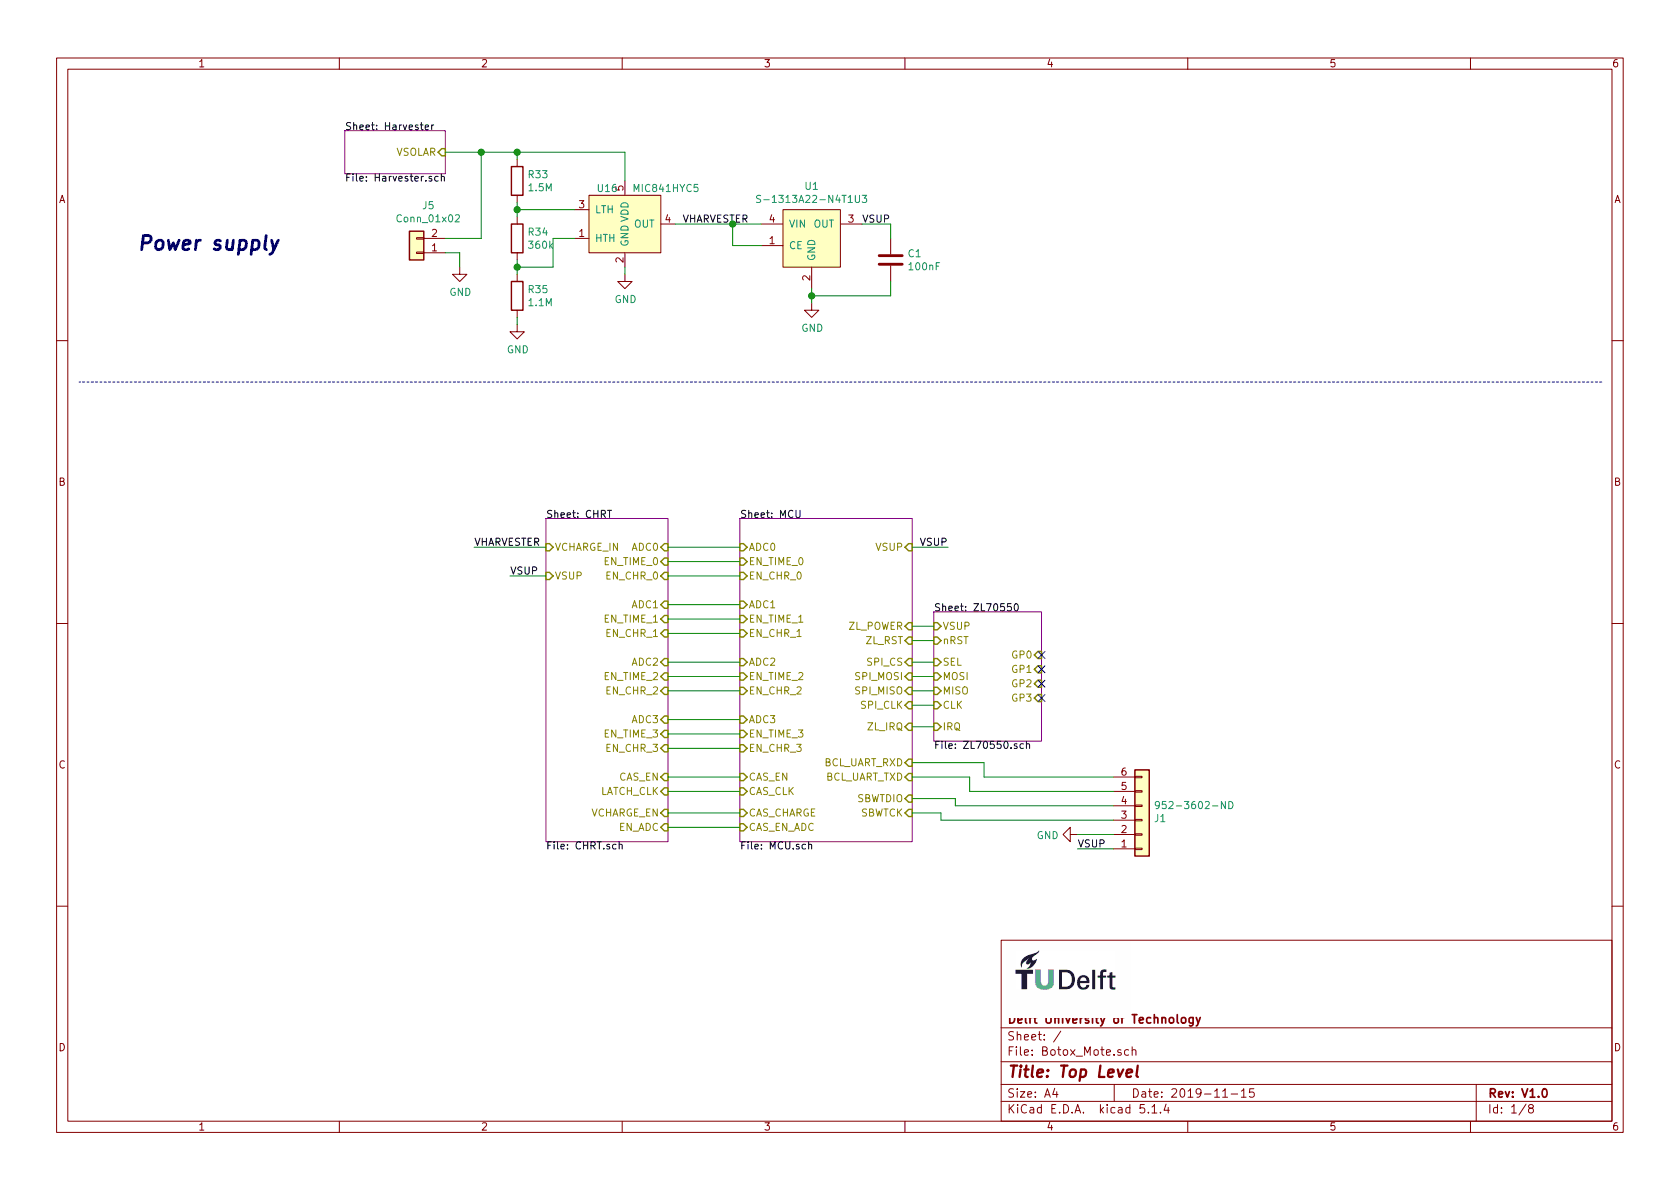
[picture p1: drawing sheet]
EESchema Schematic File Version 4
EELAYER 30 0
EELAYER END
$Descr A4 11693 8268
encoding utf-8
Sheet 1 8
Title "Top Level"
Date "2019-11-15"
Rev "V1.0"
Comp "Delft University of Technology"
Comment1 ""
Comment2 ""
Comment3 ""
Comment4 ""
$EndDescr
$Sheet
S 6500 4250 750  900 
U 5CAA5250
F0 "ZL70550" 50
F1 "ZL70550.sch" 50
F2 "MISO" I L 6500 4800 50 
F3 "MOSI" I L 6500 4700 50 
F4 "CLK" I L 6500 4900 50 
F5 "SEL" I L 6500 4600 50 
F6 "nRST" I L 6500 4450 50 
F7 "GP3" I R 7250 4850 50 
F8 "GP2" I R 7250 4750 50 
F9 "GP1" I R 7250 4650 50 
F10 "GP0" I R 7250 4550 50 
F11 "IRQ" I L 6500 5050 50 
F12 "VSUP" I L 6500 4350 50 
$EndSheet
$Sheet
S 5150 3600 1200 2250
U 5CAEB38A
F0 "MCU" 50
F1 "MCU.sch" 50
F2 "ADC0" I L 5150 3800 50 
F3 "ADC1" I L 5150 4200 50 
F4 "ADC2" I L 5150 4600 50 
F5 "ADC3" I L 5150 5000 50 
F6 "EN_CHR_0" I L 5150 4000 50 
F7 "EN_TIME_0" I L 5150 3900 50 
F8 "EN_CHR_1" I L 5150 4400 50 
F9 "EN_CHR_2" I L 5150 4800 50 
F10 "EN_CHR_3" I L 5150 5200 50 
F11 "EN_TIME_1" I L 5150 4300 50 
F12 "EN_TIME_2" I L 5150 4700 50 
F13 "EN_TIME_3" I L 5150 5100 50 
F14 "SPI_MOSI" I R 6350 4700 50 
F15 "SPI_MISO" I R 6350 4800 50 
F16 "SPI_CLK" I R 6350 4900 50 
F17 "SPI_CS" I R 6350 4600 50 
F18 "ZL_IRQ" I R 6350 5050 50 
F19 "CAS_EN" I L 5150 5400 50 
F20 "CAS_CLK" I L 5150 5500 50 
F21 "ZL_POWER" I R 6350 4350 50 
F22 "BCL_UART_TXD" I R 6350 5400 50 
F23 "BCL_UART_RXD" I R 6350 5300 50 
F24 "SBWTDIO" I R 6350 5550 50 
F25 "SBWTCK" I R 6350 5650 50 
F26 "VSUP" I R 6350 3800 50 
F27 "ZL_RST" I R 6350 4450 50 
F28 "CAS_CHARGE" I L 5150 5650 50 
F29 "CAS_EN_ADC" I L 5150 5750 50 
$EndSheet
$Sheet
S 2400 900  700  300 
U 5CAEBABF
F0 "Harvester" 50
F1 "Harvester.sch" 50
F2 "VSOLAR" I R 3100 1050 50 
$EndSheet
Wire Wire Line
	4650 5650 5150 5650
Wire Wire Line
	5150 5500 4650 5500
Wire Wire Line
	4650 5400 5150 5400
Wire Wire Line
	4650 5200 5150 5200
Wire Wire Line
	5150 5100 4650 5100
Wire Wire Line
	4650 5000 5150 5000
Wire Wire Line
	5150 4800 4650 4800
Wire Wire Line
	4650 4700 5150 4700
Wire Wire Line
	5150 4600 4650 4600
Wire Wire Line
	4650 4400 5150 4400
Wire Wire Line
	5150 4300 4650 4300
Wire Wire Line
	4650 4200 5150 4200
Wire Wire Line
	5150 4000 4650 4000
Wire Wire Line
	4650 3900 5150 3900
Wire Wire Line
	5150 3800 4650 3800
Wire Wire Line
	6350 4350 6500 4350
Wire Wire Line
	6350 4450 6500 4450
Wire Wire Line
	6350 4600 6500 4600
Wire Wire Line
	6350 4700 6500 4700
Wire Wire Line
	6350 4800 6500 4800
Wire Wire Line
	6350 4900 6500 4900
Wire Wire Line
	6350 5050 6500 5050
Wire Wire Line
	6600 3800 6350 3800
Text Label 6400 3800 0    50   ~ 0
VSUP
Text Label 3550 4000 0    50   ~ 0
VSUP
Wire Wire Line
	3550 4000 3800 4000
$Comp
L Connector_Generic:Conn_01x06 J1
U 1 1
P 7950 5700
F 0 "J1" H 8030 5692 50  0000 L CNN
F 1 "952-3602-ND" H 8030 5601 50  0000 L CNN
F 2 "Connector_PinHeader_1.27mm:PinHeader_1x06_P1.27mm_Vertical" H 7950 5700 50  0001 C CNN
F 3 "~" H 7950 5700 50  0001 C CNN
	1    7950 5700
	1    0    0    1   
$EndComp
Text Label 7500 5900 0    50   ~ 0
VSUP
$Comp
L power:GND #PWR02
U 1 1
P 7500 5800
F 0 "#PWR02" H 7500 5550 50  0001 C CNN
F 1 "GND" V 7505 5672 50  0000 R CNN
F 2 "" H 7500 5800 50  0001 C CNN
F 3 "" H 7500 5800 50  0001 C CNN
	1    7500 5800
	0    1    1    0   
$EndComp
Wire Wire Line
	7750 5800 7500 5800
Wire Wire Line
	7750 5900 7500 5900
Wire Wire Line
	7750 5400 6850 5400
Wire Wire Line
	6850 5400 6850 5300
Wire Wire Line
	6850 5300 6350 5300
Wire Wire Line
	6350 5400 6750 5400
Wire Wire Line
	6750 5400 6750 5500
Wire Wire Line
	6750 5500 7750 5500
Wire Wire Line
	6350 5550 6650 5550
Wire Wire Line
	6650 5550 6650 5600
Wire Wire Line
	6650 5600 7750 5600
Wire Wire Line
	7750 5700 6550 5700
Wire Wire Line
	6550 5700 6550 5650
Wire Wire Line
	6550 5650 6350 5650
$Comp
L jaspers_lib:S-1313A23-N4T1U3 U1
U 1 1
P 5650 1650
F 0 "U1" H 5650 2015 50  0000 C CNN
F 1 "S-1313A22-N4T1U3" H 5650 1924 50  0000 C CNN
F 2 "Package_TO_SOT_SMD:SC-82AB" H 5500 850 50  0001 C CNN
F 3 "https://www.ablic.com/en/doc/datasheet/voltage_regulator/S1313_E.pdf" H 5600 1000 50  0001 C CNN
	1    5650 1650
	1    0    0    -1  
$EndComp
Wire Wire Line
	5300 1700 5100 1700
Wire Wire Line
	5100 1700 5100 1550
Wire Wire Line
	5100 1550 5300 1550
Wire Wire Line
	5100 1550 4700 1550
Connection ~ 5100 1550
Text Label 6000 1550 0    50   ~ 0
VSUP
Wire Wire Line
	6000 1550 6200 1550
$Comp
L power:GND #PWR01
U 1 1
P 5650 2100
F 0 "#PWR01" H 5650 1850 50  0001 C CNN
F 1 "GND" H 5655 1927 50  0000 C CNN
F 2 "" H 5650 2100 50  0001 C CNN
F 3 "" H 5650 2100 50  0001 C CNN
	1    5650 2100
	1    0    0    -1  
$EndComp
Wire Wire Line
	5650 2100 5650 2050
$Comp
L Device:C C?
U 1 1
P 6200 1800
AR Path="/5CAEB38A/5CB858AC" Ref="C?"  Part="1" 
AR Path="/5CB858AC" Ref="C1"  Part="1" 
F 0 "C1" H 6315 1846 50  0000 L CNN
F 1 "100nF" H 6315 1755 50  0000 L CNN
F 2 "Capacitor_SMD:C_0402_1005Metric" H 6238 1650 50  0001 C CNN
F 3 "~" H 6200 1800 50  0001 C CNN
	1    6200 1800
	1    0    0    -1  
$EndComp
Wire Wire Line
	6200 1650 6200 1550
Wire Wire Line
	6200 1950 6200 2050
Wire Wire Line
	6200 2050 5650 2050
Connection ~ 5650 2050
Wire Wire Line
	5650 2050 5650 2000
Wire Wire Line
	3100 1050 3350 1050
NoConn ~ 7250 4750
NoConn ~ 7250 4850
$Comp
L jaspers_lib:MIC841HYC5 U16
U 1 1
P 4350 1550
F 0 "U16" H 4150 1800 50  0000 L CNN
F 1 "MIC841HYC5" H 4400 1800 50  0000 L CNN
F 2 "jaspers_footprints:SC70-5" H 3750 1150 50  0001 C CNN
F 3 "http://ww1.microchip.com/downloads/en/DeviceDoc/20005758A.pdf" H 4400 1550 50  0001 C CNN
	1    4350 1550
	1    0    0    -1  
$EndComp
$Comp
L Device:R R33
U 1 1
P 3600 1250
F 0 "R33" H 3670 1296 50  0000 L CNN
F 1 "1.5M" H 3670 1205 50  0000 L CNN
F 2 "Resistor_SMD:R_0402_1005Metric" V 3530 1250 50  0001 C CNN
F 3 "~" H 3600 1250 50  0001 C CNN
	1    3600 1250
	1    0    0    -1  
$EndComp
$Comp
L Device:R R34
U 1 1
P 3600 1650
F 0 "R34" H 3670 1696 50  0000 L CNN
F 1 "360k" H 3670 1605 50  0000 L CNN
F 2 "Resistor_SMD:R_0402_1005Metric" V 3530 1650 50  0001 C CNN
F 3 "~" H 3600 1650 50  0001 C CNN
	1    3600 1650
	1    0    0    -1  
$EndComp
$Comp
L Device:R R35
U 1 1
P 3600 2050
F 0 "R35" H 3670 2096 50  0000 L CNN
F 1 "1.1M" H 3670 2005 50  0000 L CNN
F 2 "Resistor_SMD:R_0402_1005Metric" V 3530 2050 50  0001 C CNN
F 3 "~" H 3600 2050 50  0001 C CNN
	1    3600 2050
	1    0    0    -1  
$EndComp
$Comp
L power:GND #PWR0101
U 1 1
P 3600 2250
F 0 "#PWR0101" H 3600 2000 50  0001 C CNN
F 1 "GND" H 3605 2077 50  0000 C CNN
F 2 "" H 3600 2250 50  0001 C CNN
F 3 "" H 3600 2250 50  0001 C CNN
	1    3600 2250
	1    0    0    -1  
$EndComp
Wire Wire Line
	3600 2250 3600 2200
Wire Wire Line
	3600 1900 3600 1850
Wire Wire Line
	3600 1500 3600 1450
Wire Wire Line
	3600 1100 3600 1050
Wire Wire Line
	3600 1050 4350 1050
Wire Wire Line
	4350 1050 4350 1250
Wire Wire Line
	4000 1450 3600 1450
Connection ~ 3600 1450
Wire Wire Line
	3600 1450 3600 1400
Wire Wire Line
	4000 1650 3850 1650
Wire Wire Line
	3850 1650 3850 1850
Wire Wire Line
	3850 1850 3600 1850
Connection ~ 3600 1850
Wire Wire Line
	3600 1850 3600 1800
Wire Wire Line
	4350 1850 4350 1900
$Comp
L power:GND #PWR0102
U 1 1
P 4350 1900
F 0 "#PWR0102" H 4350 1650 50  0001 C CNN
F 1 "GND" H 4355 1727 50  0000 C CNN
F 2 "" H 4350 1900 50  0001 C CNN
F 3 "" H 4350 1900 50  0001 C CNN
	1    4350 1900
	1    0    0    -1  
$EndComp
Connection ~ 3600 1050
Text Label 4750 1550 0    50   ~ 0
VHARVESTER
NoConn ~ 7250 4650
NoConn ~ 7250 4550
$Sheet
S 3800 3600 850  2250
U 5CAA653B
F0 "CHRT" 50
F1 "CHRT.sch" 50
F2 "LATCH_CLK" I R 4650 5500 50 
F3 "CAS_EN" I R 4650 5400 50 
F4 "VSUP" I L 3800 4000 50 
F5 "ADC0" I R 4650 3800 50 
F6 "ADC1" I R 4650 4200 50 
F7 "ADC2" I R 4650 4600 50 
F8 "ADC3" I R 4650 5000 50 
F9 "EN_TIME_0" I R 4650 3900 50 
F10 "EN_CHR_0" I R 4650 4000 50 
F11 "EN_TIME_1" I R 4650 4300 50 
F12 "EN_TIME_2" I R 4650 4700 50 
F13 "EN_TIME_3" I R 4650 5100 50 
F14 "EN_CHR_1" I R 4650 4400 50 
F15 "EN_CHR_2" I R 4650 4800 50 
F16 "EN_CHR_3" I R 4650 5200 50 
F17 "VCHARGE_IN" I L 3800 3800 50 
F18 "EN_ADC" I R 4650 5750 50 
F19 "VCHARGE_EN" I R 4650 5650 50 
$EndSheet
Wire Wire Line
	4650 5750 5150 5750
$Comp
L Connector_Generic:Conn_01x02 J5
U 1 1
P 2900 1750
F 0 "J5" H 2818 1425 50  0000 C CNN
F 1 "Conn_01x02" H 2818 1516 50  0000 C CNN
F 2 "Connector_PinHeader_1.00mm:PinHeader_1x02_P1.00mm_Vertical" H 2900 1750 50  0001 C CNN
F 3 "~" H 2900 1750 50  0001 C CNN
	1    2900 1750
	-1   0    0    1   
$EndComp
Wire Wire Line
	3100 1650 3350 1650
Wire Wire Line
	3350 1650 3350 1050
Connection ~ 3350 1050
Wire Wire Line
	3350 1050 3600 1050
Wire Wire Line
	3100 1750 3200 1750
Wire Wire Line
	3200 1750 3200 1850
$Comp
L power:GND #PWR022
U 1 1
P 3200 1850
F 0 "#PWR022" H 3200 1600 50  0001 C CNN
F 1 "GND" H 3205 1677 50  0000 C CNN
F 2 "" H 3200 1850 50  0001 C CNN
F 3 "" H 3200 1850 50  0001 C CNN
	1    3200 1850
	1    0    0    -1  
$EndComp
Text Label 3300 3800 0    50   ~ 0
VHARVESTER
Wire Wire Line
	3800 3800 3300 3800
Wire Notes Line
	11150 2650 550  2650
Text Notes 950  1750 0    98   Italic 20
Power supply
$EndSCHEMATC
